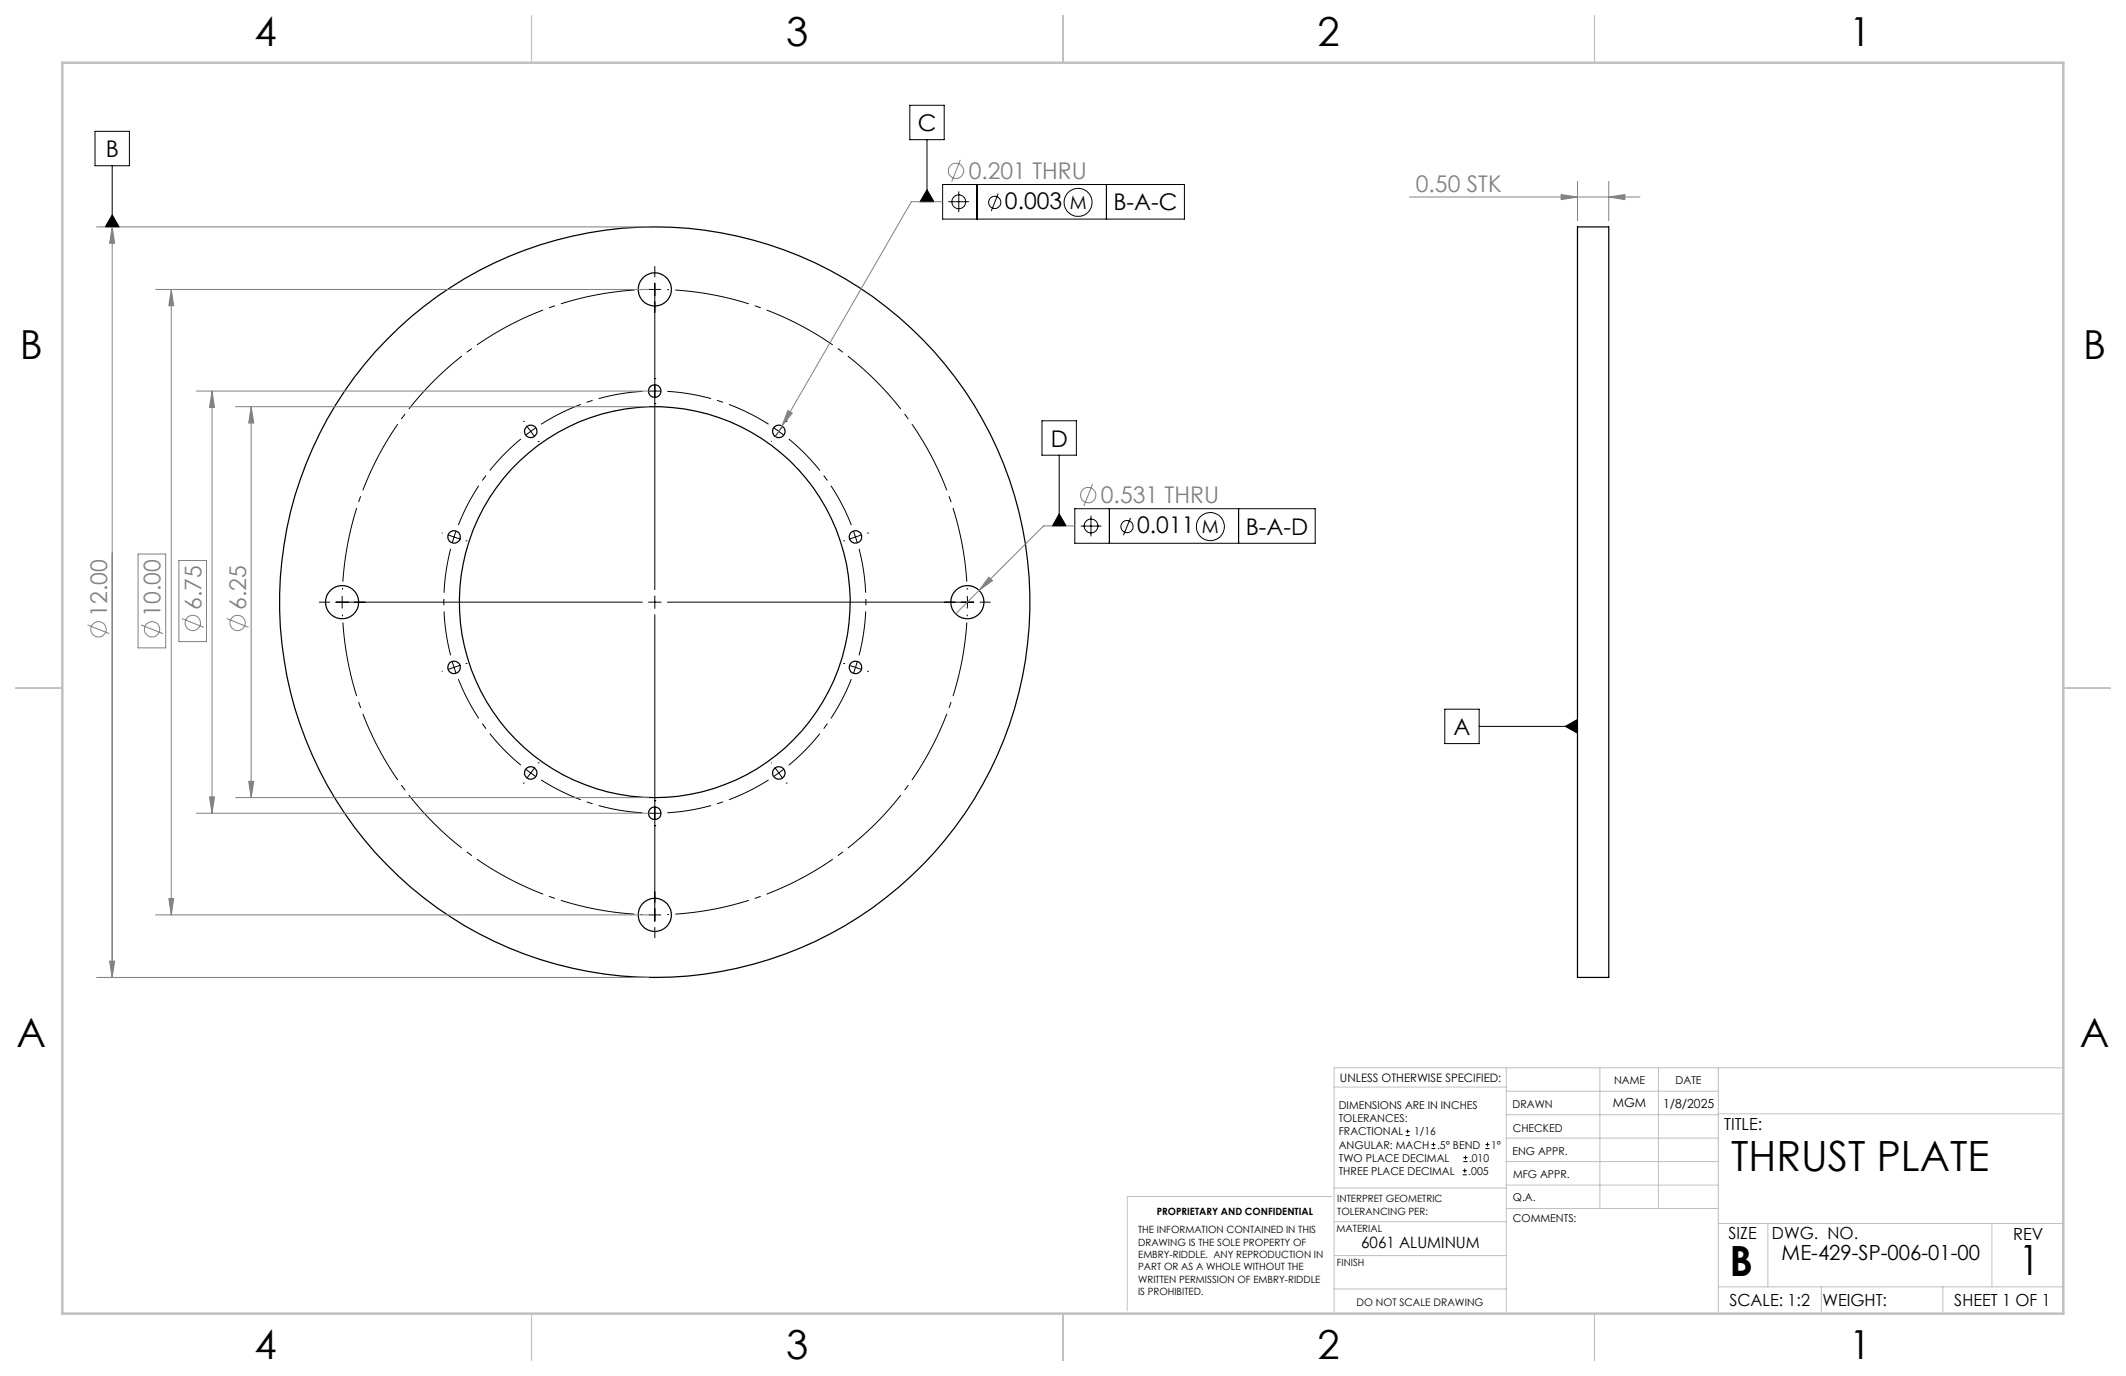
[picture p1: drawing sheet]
<svg xmlns="http://www.w3.org/2000/svg" width="432mm" height="279mm" viewBox="0 0 432 279" stroke-linecap="round" stroke-linejoin="round" font-family="sans-serif">
<g fill="none" stroke="#c0c0c0" stroke-width=".2">
<path d="M305.9 216.8v49.9M324.9 216.8v28.6M336.8 216.8v28.6M349 216.8v49.9M419.1 216.8h-148.1v49.9M271 220.7h34.9M305.9 231.1h43.1M305.9 226.3h43.1M305.9 221.6h43.1M305.9 235.9h43.1M349 226.2h70.1M270.5 243h-41.5v23.2"/>
<path d="M271 255h34.9M271 248.1h35M271 241.2h35M305.9 240.6h43.1M306 245.4h43M349 248.4h70.1M359.1 248.4v12.9M404.6 248.4v12.9M271 261.7h34.9M349 261.3h70.1M369.9 261.3v5.4M394.6 261.3v5.4"/>
</g>
<path d="M107.9 3.2v9.5M215.9 3.2v9.5M323.8 3.2v9.5M3.1 139.7h9.6M419.1 139.7h9.5M107.9 266.7v9.6M215.9 266.7v9.6M323.8 266.7v9.6" fill="none" stroke="#c0c0c0" stroke-width=".25"/>
<path d="M12.7 12.7h406.4v254h-406.4z" fill="none" stroke="#c0c0c0" stroke-width=".5"/>
<g fill="none" stroke="#000" stroke-width=".25">
<path d="M320.4 46.1h6.3v152.4h-6.3z"/>
<circle cx="133" cy="58.8" r="3.4"/>
<circle cx="133" cy="79.4" r="1.28"/>
<circle cx="107.8" cy="87.6" r="1.27"/>
<circle cx="158.2" cy="87.6" r="1.27"/>
<circle cx="92.2" cy="109" r="1.29"/>
<circle cx="173.8" cy="109" r="1.28"/>
<circle cx="69.5" cy="122.3" r="3.4"/>
<circle cx="92.2" cy="135.5" r="1.29"/>
<circle cx="133" cy="122.3" r="39.7"/>
<circle cx="133" cy="122.3" r="76.2"/>
<circle cx="173.8" cy="135.5" r="1.28"/>
<circle cx="196.5" cy="122.3" r="3.4"/>
<circle cx="107.8" cy="157" r="1.27"/>
<circle cx="158.2" cy="157" r="1.27"/>
<circle cx="133" cy="165.1" r="1.28"/>
<circle cx="133" cy="185.8" r="3.4"/>
</g>
<g fill="none" stroke="#808080" stroke-width=".2">
<path d="M195.1 32.5l-1.8 4.4M317.1 39.5l3.3 .5-3.3 .5zM320.4 36.8v8M326.7 36.8v8M19.6 46.1h112.1M22.8 46.1l.5 3.3h-1zM22.8 46.1v152.4M31.6 58.8h100.1M34.8 58.8l.5 3.3h-1zM34.8 58.8v127M191.5 41h-6.4l-27.5 47.7M286.3 40h46.8"/>
<path d="M326.7 40l3.3-.5v1zM39.9 79.4h91.8M43.1 79.4l.5 3.3h-1.1zM43.1 79.4v85.7M47.8 82.6h83.9M51 82.6l.5 3.3h-1zM51 82.6v79.4M160 83.4l.9 .5-2.1 2.6zM221.9 98.3l-1.8 4.5M28 112.5h5.7v19.1h-5.7zM36.3 113.8h5.6v16.5h-5.6zM198.9 119.9l-4.8 4.8"/>
<path d="M200.8 117.2l.8 .7-2.7 2zM218.3 106.8h-6.4l-13 13.1M17.8 126.9l4.4 1.8M28.6 126.9l4.5 1.8M36.9 125.6l4.5 1.8M46 125.6l4.5 1.8M50.5 158.6h1l-.5 3.4zM39.9 165.1h91.8M42.5 161.8h1.1l-.5 3.3zM47.8 162h83.9M19.6 198.5h112.1M22.3 195.2h1l-.5 3.3z"/>
<path d="M31.6 185.8h100.1M34.3 182.5h1l-.5 3.3z"/>
<circle cx="194.2" cy="34.7" r="1.56"/>
<circle cx="221" cy="100.5" r="1.55"/>
<circle cx="20" cy="127.8" r="1.56"/>
<circle cx="30.9" cy="127.8" r="1.56"/>
<circle cx="39.2" cy="126.5" r="1.56"/>
<circle cx="48.3" cy="126.5" r="1.55"/>
</g>
<g fill="none" stroke="#000" stroke-width=".2">
<path d="M19.3 26.7h7v7h-7zM22.8 33.7v12.4M184.8 21.4h7v7h-7zM188.3 38.5l1.4 2.5h-2.8zM188.3 28.4v12.6M191.5 37.5h49.1v7h-49.1zM194.7 38.9v4.2M198.4 37.5v7M202.7 39.3l-1.4 3.6M224.7 37.5v7M22.8 43.6l1.4 2.5h-2.8zM131.7 58.8h2.6"/>
<path d="M133 54.1v2.1M133 57.5v62.2M192.6 41h4.2M131.7 79.4h2.6M133 76.9h.1M106.3 85.5h.1M107 86.6l.8 1M107.8 87.6l-1 .8M107.8 87.6l.7 1M108.8 86.9l-1 .7M109.3 89.6h.1M133 82h.1"/>
<path d="M156.7 89.6h.1M157.1 86.9l2.1 1.5M158.9 86.6l-1.5 2M159.7 85.5h.1M211.6 85.4h7v7h-7zM215.1 92.4v14.4M89.8 108.2h.1M91 108.6l1.2 .4M92.2 109l-.3 1.2M92.2 109l1.2 .4M92.6 107.8l-.4 1.2M94.7 109.8h.1"/>
<path d="M171.3 109.8h.1M173.4 107.8l.3 1.2M173.7 109l.4 1.2M173.7 109l-1.2 .4M174.9 108.6l-1.2 .4M176.2 108.2h.1M215.1 104.4l1.4 2.4h-2.8zM218.3 103.3h48.8v7h-48.8zM219.5 106.8h4.2M221.6 104.7v4.2M225.3 103.3v7M229.6 105.2l-1.4 3.5"/>
<path d="M251.6 103.3v7M64.8 122.3h2.2M68.2 122.3h62.3M69.5 121v2.5M89.8 136.3h.1M91.9 134.3l.3 1.2M92.2 135.5l.4 1.2M92.2 135.5l-1.2 .4M93.4 135.1l-1.2 .4M94.7 134.7h.1M131.7 122.3h2.6M133 121v2.5"/>
<path d="M133 124.8v62.2M135.5 122.3h62.3M171.3 134.7h.1M172.5 135.1l1.2 .4M173.7 135.5l-.3 1.2M173.7 135.5l1.2 .4M174.1 134.3l-.4 1.2M176.2 136.3h.1M196.5 121v2.5M199 122.3h2.1M106.3 159h.1M106.8 156.2l1 .8"/>
<path d="M107.8 157l1 .7M107.8 157l-.8 1M108.5 155.9l-.7 1.1M109.3 154.9h.1M156.7 154.9h.1M157.4 155.9l1.5 2.1M159.2 156.2l-2.1 1.5M159.7 159h.1M293.4 144h7v7h-7zM300.4 147.5h20M317.9 147.5l2.5-1.4v2.8zM131.7 165.1h2.6"/>
<path d="M133 167.7h.1M133 162.6h.1M131.7 185.8h2.6M133 188.3v2.1"/>
<circle cx="194.7" cy="41" r="1.41"/>
<circle cx="202" cy="41.1" r="1.24"/>
<circle cx="219" cy="41.1" r="2.85"/>
<circle cx="221.6" cy="106.8" r="1.4"/>
<circle cx="228.9" cy="106.9" r="1.25"/>
<circle cx="245.8" cy="106.9" r="2.85"/>
</g>
<path d="M130.5 58.8a63.5 63.5 0 0 0-60.9 60.9M196.5 119.7a63.5 63.5 0 0 0-61-60.9M69.6 124.8a63.5 63.5 0 0 0 60.9 60.9M135.5 185.7a63.5 63.5 0 0 0 61-60.9" fill="none" stroke="#000" stroke-width=".2" stroke-dasharray="15.2 1.3 1.3 1.3" stroke-dashoffset="-1.6" stroke-linecap="butt"/>
<path d="M130.5 79.5a42.9 42.9 0 0 0-20.6 6.6M105.8 89.1a42.9 42.9 0 0 0-12.7 17.5M156.1 86.1a42.9 42.9 0 0 0-20.6-6.6M91.5 111.4a42.9 42.9 0 0 0 0 21.7M172.9 106.6a42.9 42.9 0 0 0-12.7-17.5M93.1 137.9a42.9 42.9 0 0 0 12.7 17.5M174.5 133.1a42.9 42.9 0 0 0 0-21.7M109.9 158.4a42.9 42.9 0 0 0 20.6 6.6M160.2 155.4a42.9 42.9 0 0 0 12.7-17.5M135.5 165a42.9 42.9 0 0 0 20.6-6.6" fill="none" stroke="#000" stroke-width=".2" stroke-dasharray="15.2 1.3 1.3 1.3" stroke-dashoffset="6.2" stroke-linecap="butt"/>
<path d="M22.8 43.6l-1.4 2.5h2.8zM188.3 38.5l1.4 2.5h-2.8zM215.1 104.4l1.4 2.4h-2.8zM317.9 147.5l2.5 1.4v-2.8z" fill="#000"/>
<g fill="#808080">
<path d="M326.7 40l3.3-.5v1zM317.1 39.5l3.3 .5-3.3 .5z"/>
<path d="M160 83.4l-1.2 3.1 2.1-2.6zM200.8 117.2l-1.9 2.7 2.7-2z"/>
<path d="M22.8 46.1l.5 3.3h-1zM22.3 195.2h1l-.5 3.3zM34.8 58.8l.5 3.3h-1zM34.3 182.5h1l-.5 3.3zM43.1 79.4l.5 3.3h-1.1zM42.5 161.8h1.1l-.5 3.3zM51 82.6l.5 3.3h-1zM50.5 158.6h1l-.5 3.4z"/>
</g>
<g fill="none" stroke="#000" stroke-width=".2">
<path d="M285.5 230.6h.8M285.5 229.7h.8M285.9 229.3v.9M290.7 233.2h.8M290.7 232.4h.8M291.1 232v.8M297.1 238.5h.8M297.1 237.7h.8M297.2 235.9h.9M297.2 235.1h.9M297.5 237.3v.8M297.6 234.6v.9"/>
<path d="M301.7 233.2h.8M301.7 232.4h.8M302.1 232v.8"/>
</g>
<g font-size="8.5">
<text x="351.6" y="237.7">THRUST PLATE</text>
<text x="351.3" y="259">B</text>
<text x="410" y="258.9">1</text>
</g>
<g font-size="8.1">
<text x="51.7" y="9.3">4</text>
<text x="159.7" y="9.3">3</text>
<text x="267.6" y="9.3">2</text>
<text x="375.6" y="9.3">1</text>
<text x="4" y="72.8">B</text>
<text x="423.1" y="72.8">B</text>
<text x="3.3" y="212.5">A</text>
<text x="422.4" y="212.5">A</text>
<text x="51.7" y="276">4</text>
<text x="159.7" y="276">3</text>
<text x="267.6" y="276">2</text>
<text x="375.6" y="276">1</text>
</g>
<g font-size="4.7">
<text x="186.4" y="26.6">C</text>
<text x="21.5" y="31.9">B</text>
<text x="204.1" y="42.4">0.003</text>
<text x="226.1" y="42.7">B-A-C</text>
<text x="213.4" y="90.7">D</text>
<text x="231" y="108.3">0.011</text>
<text x="253" y="108.6">B-A-D</text>
<text x="295.2" y="149.2">A</text>
</g>
<g font-size="4.7" fill="#808080">
<text x="196.7" y="36.4">0.201 THRU</text>
<text x="287.6" y="39">0.50 STK</text>
<text x="223.6" y="102.2">0.531 THRU</text>
<text x="21.7" y="125.2" transform="rotate(-90 21.7 125.2)">12.00</text>
<text x="32.6" y="125.2" transform="rotate(-90 32.6 125.2)">10.00</text>
<text x="40.9" y="123.9" transform="rotate(-90 40.9 123.9)">6.75</text>
<text x="50" y="123.9" transform="rotate(-90 50 123.9)">6.25</text>
</g>
<text font-size="4.2" x="361.9" y="255.9">ME-429-SP-006-01-00</text>
<g font-size="3.7">
<text x="217.3" y="42.4">M</text>
<text x="244.1" y="108.2">M</text>
</g>
<g font-size="3.4">
<text x="350.2" y="229.5">TITLE:</text>
<text x="351.1" y="251.6">SIZE</text>
<text x="359.9" y="251.6">DWG. NO.</text>
<text x="408.9" y="251.7">REV</text>
<text x="351.2" y="265.2">SCALE: 1:2</text>
<text x="370.1" y="265.3">WEIGHT:</text>
<text x="396.9" y="265.2">SHEET 1 OF 1</text>
</g>
<text font-size="3.2" x="276.5" y="253.3">6061 ALUMINUM</text>
<g font-size="2.5">
<text x="327.6" y="224.8">MGM</text>
<text x="337.8" y="224.9">1/8/2025</text>
</g>
<text font-size="2.4" x="272.2" y="219.7">UNLESS OTHERWISE SPECIFIED:</text>
<g font-size="2.2">
<text x="327.8" y="220.1">NAME</text>
<text x="340.3" y="220.2">DATE</text>
<text x="271.9" y="225.3">DIMENSIONS ARE IN INCHES</text>
<text x="271.9" y="227.9">TOLERANCES:</text>
<text x="307.2" y="224.9">DRAWN</text>
<text x="271.9" y="230.6">FRACTIONAL</text>
<text x="271.9" y="233.2">ANGULAR: MACH</text>
<text x="287.2" y="230.6">1/16</text>
<text x="291.9" y="233.2">.5° BEND</text>
<text x="302.8" y="233.2">1°</text>
<text x="307.3" y="229.8">CHECKED</text>
<text x="271.9" y="235.9">TWO PLACE DECIMAL</text>
<text x="271.9" y="238.5">THREE PLACE DECIMAL</text>
<text x="298.2" y="238.5">.005</text>
<text x="298.4" y="235.9">.010</text>
<text x="307.2" y="234.4">ENG APPR.</text>
<text x="307.3" y="239.2">MFG APPR.</text>
<text x="307.3" y="243.9">Q.A.</text>
<text x="307.3" y="248.1">COMMENTS:</text>
</g>
<text font-size="2.1" x="275.5" y="265.1">DO NOT SCALE DRAWING</text>
<g font-size="2">
<text x="271.6" y="244.1">INTERPRET GEOMETRIC</text>
<text x="231.2" y="250.4">THE INFORMATION CONTAINED IN THIS</text>
<text x="234.9" y="246.8">PROPRIETARY AND CONFIDENTIAL</text>
<text x="271.5" y="250.2">MATERIAL</text>
<text x="271.6" y="246.6">TOLERANCING PER:</text>
<text x="231.2" y="252.9">DRAWING IS THE SOLE PROPERTY OF</text>
<text x="231.2" y="255.4">EMBRY-RIDDLE. ANY REPRODUCTION IN</text>
<text x="231.2" y="258">PART OR AS A WHOLE WITHOUT THE</text>
<text x="271.5" y="257">FINISH</text>
<text x="231.2" y="260.5">WRITTEN PERMISSION OF EMBRY-RIDDLE</text>
<text x="231.2" y="263">IS PROHIBITED.</text>
</g>
</svg>
